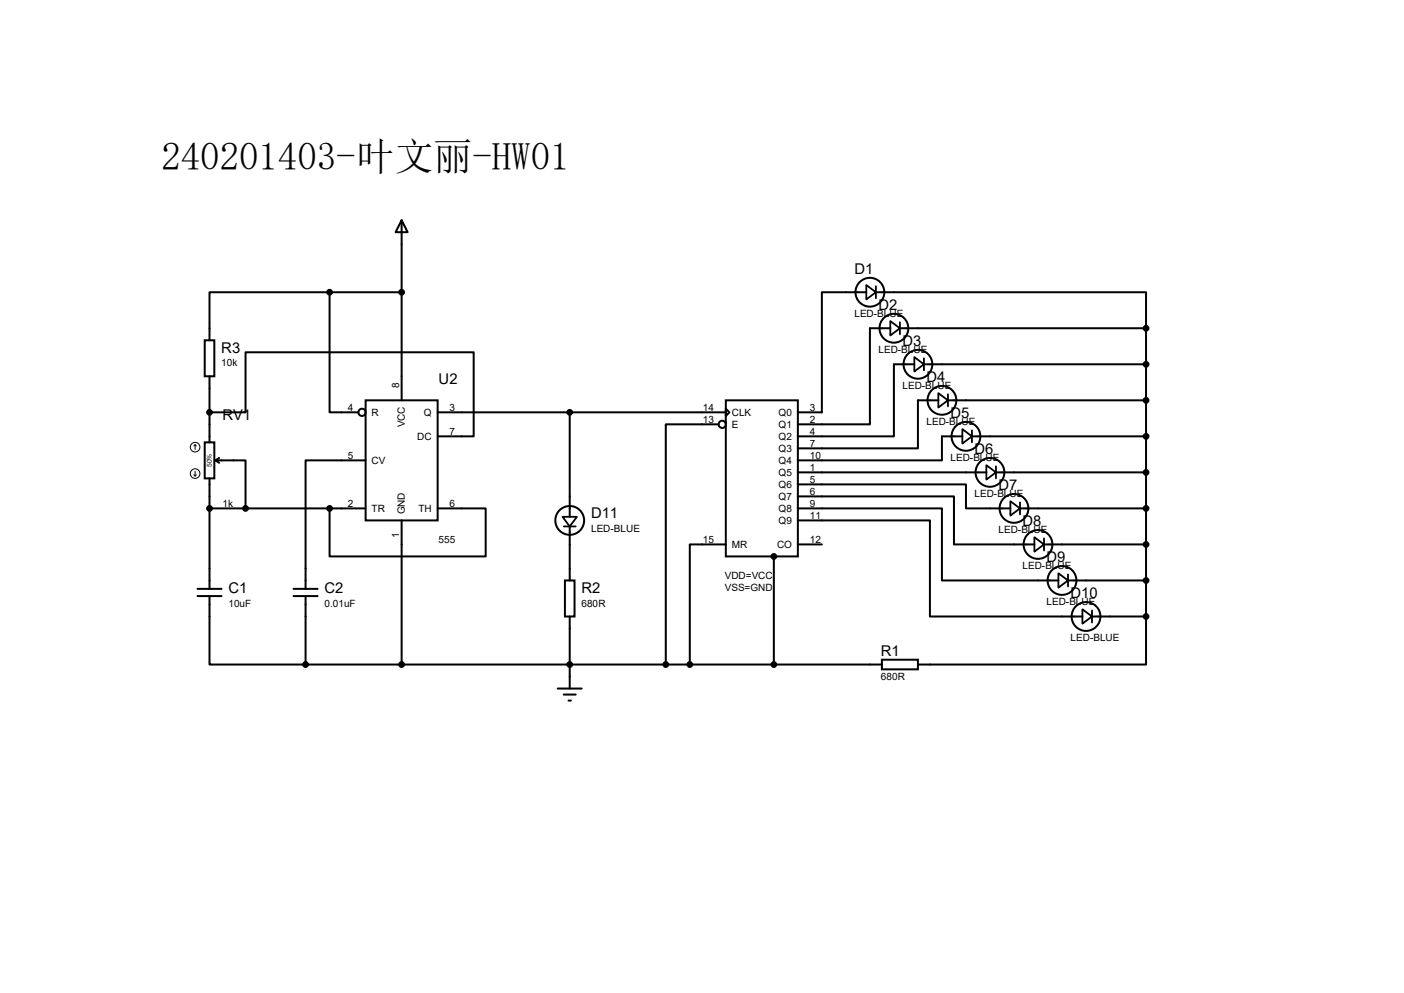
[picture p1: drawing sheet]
<svg xmlns="http://www.w3.org/2000/svg" width="297mm" height="210mm" viewBox="0 0 297 210" stroke-linecap="round" stroke-linejoin="round" font-family="sans-serif">
<g fill="none" stroke="#000" stroke-width=".42">
<path d="M85 46.6l1.2 2.5h-2.5zM85 46.6v38.1M43.3 72h2v7.6h-2zM44.3 79.6v14M69.7 61.8h-25.4v10.2M69.7 61.8v25.4h6.1M69.7 61.8h15.3M183.3 61.8h-9.4v25.4h-5.1M185.3 61.8h57.1v7.6M188.3 69.4h-4.3v20.3h-15.2M190.4 69.4h52M193.4 77h-4.3v15.3h-20.3"/>
<path d="M195.5 77h46.9M242.4 69.4v61M43.3 93.6h2v7.6h-2zM44.3 87.2h7.6v-12.7h48.3v17.8h-7.6M45.6 97.4h6.3v10.1M45.6 97.4l.8 .5M46.4 96.9l-.8 .5M77.3 84.7h15.3v25.4h-15.3zM77.3 97.4h-12.7v27.1M92.6 87.2h60.9M120.5 87.2v22.1M152 89.7h-11.2v50.8"/>
<path d="M153.5 84.7h15.3v33h-15.3zM153.5 86.4l.8 .8-.8 .8zM168.8 99.9h39.9M198.5 84.7h-4.3v10.1h-25.4M200.5 84.7h41.9M203.6 92.3h-4.3v5.1h-30.5M205.6 92.3h36.8M210.7 99.9h31.7M44.3 107.5h33M44.3 101.2v23.3M69.7 107.5v10.2h33v-10.2h-10.1M85 110.1v30.4"/>
<path d="M120.5 111.3v11.5M153.5 115.1h-7.6v25.4M163.7 117.7v22.8M168.8 102.4h35.5v5.1h9.4M168.8 105h33v10.1h17M168.8 107.5h30.5v15.3h24.6M168.8 110.1h27.9v20.3h32.3M168.8 115.1h5.1M215.8 107.5h26.6M220.9 115.1h21.5M41.8 124.5h5.1M41.8 126.1h5.1"/>
<path d="M44.3 126.1v14.4h20.3M62.1 124.5h5.1M62.1 126.1h5.1M64.6 126.1v14.4M119.5 122.8h2v7.6h-2zM120.5 130.4v15.2M186.6 139.5h7.6v2.1h-7.6zM225.9 122.8h16.5M231 130.4h11.4M242.4 130.4v10.1h-48.2M64.6 140.5h122M118 145.6h5.1"/>
<path d="M119.3 146.9h2.5M120.3 148.2h.5"/>
<circle cx="184" cy="61.8" r="3"/>
<circle cx="189.1" cy="69.4" r="3"/>
<circle cx="194.2" cy="77" r="3"/>
<circle cx="76.6" cy="87.2" r=".76"/>
<circle cx="152.8" cy="89.7" r=".76"/>
<circle cx="199.3" cy="84.7" r="3"/>
<circle cx="204.3" cy="92.3" r="3"/>
<circle cx="209.4" cy="99.9" r="3"/>
<circle cx="120.5" cy="110.1" r="3"/>
<circle cx="214.5" cy="107.5" r="3"/>
<circle cx="219.6" cy="115.1" r="3"/>
<circle cx="224.7" cy="122.8" r="3"/>
<circle cx="229.7" cy="130.4" r="3"/>
</g>
<g fill="none" stroke="#000" stroke-width=".38">
<path d="M183.3 60.3l2 1.5-2 1.5zM185.3 60.5v2.6M188.3 67.9l2.1 1.5-2.1 1.6zM190.4 68.2v2.5M193.4 75.5l2.1 1.5-2.1 1.6zM195.5 75.8v2.5M198.5 83.1l2 1.6-2 1.5zM200.5 83.4v2.5M203.6 90.8l2 1.5-2 1.5zM205.6 91v2.6M208.7 98.4l2 1.5-2 1.5zM210.7 98.6v2.6"/>
<path d="M119 109.3h3l-1.5 2zM119.3 111.3h2.5M213.7 106l2.1 1.5-2.1 1.6zM215.8 106.3v2.5M218.8 113.6l2.1 1.5-2.1 1.6zM220.9 113.9v2.5M223.9 121.2l2 1.6-2 1.5zM225.9 121.5v2.5M229 128.9l2 1.5-2 1.5zM231 129.1v2.6"/>
</g>
<g fill="#000" stroke="#000" stroke-width=".42">
<circle cx="69.7" cy="61.8" r=".51"/>
<circle cx="85" cy="61.8" r=".51"/>
<circle cx="242.4" cy="77" r=".51"/>
<circle cx="242.4" cy="69.4" r=".51"/>
<circle cx="44.3" cy="87.2" r=".51"/>
<circle cx="120.5" cy="87.2" r=".51"/>
<circle cx="242.4" cy="84.7" r=".51"/>
<circle cx="242.4" cy="99.9" r=".51"/>
<circle cx="242.4" cy="92.3" r=".51"/>
<circle cx="44.3" cy="107.5" r=".51"/>
<circle cx="51.9" cy="107.5" r=".51"/>
<circle cx="69.7" cy="107.5" r=".51"/>
<circle cx="163.7" cy="117.7" r=".51"/>
<circle cx="242.4" cy="115.1" r=".51"/>
<circle cx="242.4" cy="107.5" r=".51"/>
<circle cx="242.4" cy="130.4" r=".51"/>
<circle cx="242.4" cy="122.8" r=".51"/>
<circle cx="64.6" cy="140.5" r=".51"/>
<circle cx="85" cy="140.5" r=".51"/>
<circle cx="120.5" cy="140.5" r=".51"/>
<circle cx="140.8" cy="140.5" r=".51"/>
<circle cx="145.9" cy="140.5" r=".51"/>
<circle cx="163.7" cy="140.5" r=".51"/>
</g>
<g fill="none" stroke="#000" stroke-width=".21">
<path d="M41.3 94.1l-.3 .2M41.3 94.1l.2 .2M41.3 94.1v1M41.3 99.7v1M41 100.4l.3 .3M41.5 100.4l-.2 .3"/>
<circle cx="41.3" cy="94.6" r="1.02"/>
<circle cx="41.3" cy="100.2" r="1.02"/>
</g>
<text font-size="8.2" x="34.2" y="35.9">240201403-叶文丽-HW01</text>
<g font-size="3.1">
<text x="180.8" y="57.9">D1</text>
<text x="185.8" y="65.5">D2</text>
<text x="46.8" y="74.6">R3</text>
<text x="190.9" y="73.1">D3</text>
<text x="92.8" y="81.2">U2</text>
<text x="196" y="80.7">D4</text>
<text x="47.1" y="88.9">RV1</text>
<text x="201.1" y="88.3">D5</text>
<text x="206.2" y="96">D6</text>
<text x="211.2" y="103.6">D7</text>
<text x="125.1" y="109.6">D11</text>
<text x="216.3" y="111.2">D8</text>
<text x="221.4" y="118.8">D9</text>
<text x="48.3" y="125.4">C1</text>
<text x="68.7" y="125.4">C2</text>
<text x="123" y="125.4">R2</text>
<text x="226.5" y="126.4">D10</text>
<text x="186.4" y="138.6">R1</text>
</g>
<g font-size="2.1">
<text x="180.8" y="67">LED-BLUE</text>
<text x="46.8" y="77.5">10k</text>
<text x="185.8" y="74.6">LED-BLUE</text>
<text x="84.5" y="82.1" transform="rotate(-90 84.5 82.1)">8</text>
<text x="190.9" y="82.3">LED-BLUE</text>
<text x="73.6" y="86.8">4</text>
<text x="78.6" y="88">R</text>
<text x="89.7" y="88">Q</text>
<text x="95.1" y="86.8">3</text>
<text x="148.7" y="86.8">14</text>
<text x="148.7" y="89.4">13</text>
<text x="154.8" y="88">CLK</text>
<text x="164.7" y="88">Q0</text>
<text x="171.3" y="86.8">3</text>
<text x="171.3" y="89.4">2</text>
<text x="196" y="89.9">LED-BLUE</text>
<text x="85.6" y="90.4" transform="rotate(-90 85.6 90.4)">VCC</text>
<text x="88.3" y="93">DC</text>
<text x="95.1" y="91.9">7</text>
<text x="154.8" y="90.5">E</text>
<text x="164.7" y="90.5">Q1</text>
<text x="164.7" y="93">Q2</text>
<text x="164.7" y="95.6">Q3</text>
<text x="171.3" y="91.9">4</text>
<text x="171.3" y="94.4">7</text>
<text x="73.6" y="97">5</text>
<text x="78.6" y="98.1">CV</text>
<text x="164.7" y="98.1">Q4</text>
<text x="164.7" y="100.7">Q5</text>
<text x="171.3" y="97">10</text>
<text x="171.3" y="99.5">1</text>
<text x="201.1" y="97.5">LED-BLUE</text>
<text x="47.1" y="107.1">1k</text>
<text x="73.6" y="107.1">2</text>
<text x="95.1" y="107.1">6</text>
<text x="164.7" y="103.2">Q6</text>
<text x="164.7" y="105.7">Q7</text>
<text x="171.3" y="102.1">5</text>
<text x="171.3" y="104.6">6</text>
<text x="171.3" y="107.1">9</text>
<text x="206.2" y="105.1">LED-BLUE</text>
<text x="78.6" y="108.3">TR</text>
<text x="84.5" y="113.8" transform="rotate(-90 84.5 113.8)">1</text>
<text x="85.6" y="108.8" transform="rotate(-90 85.6 108.8)">GND</text>
<text x="88.5" y="108.3">TH</text>
<text x="125.1" y="112.6">LED-BLUE</text>
<text x="164.7" y="108.3">Q8</text>
<text x="164.7" y="110.8">Q9</text>
<text x="171.3" y="109.7">11</text>
<text x="211.2" y="112.7">LED-BLUE</text>
<text x="92.8" y="114.8">555</text>
<text x="148.7" y="114.8">15</text>
<text x="154.8" y="115.9">MR</text>
<text x="164.4" y="115.9">CO</text>
<text x="171.3" y="114.8">12</text>
<text x="153.3" y="122.4">VDD=VCC</text>
<text x="153.3" y="124.9">VSS=GND</text>
<text x="216.3" y="120.4">LED-BLUE</text>
<text x="48.3" y="128.3">10uF</text>
<text x="68.7" y="128.3">0.01uF</text>
<text x="123" y="128.3">680R</text>
<text x="221.4" y="128">LED-BLUE</text>
<text x="226.5" y="135.6">LED-BLUE</text>
<text x="186.4" y="143.7">680R</text>
</g>
<text font-size="1.4" x="44.8" y="98.8" transform="rotate(-90 44.8 98.8)">50%</text>
</svg>
